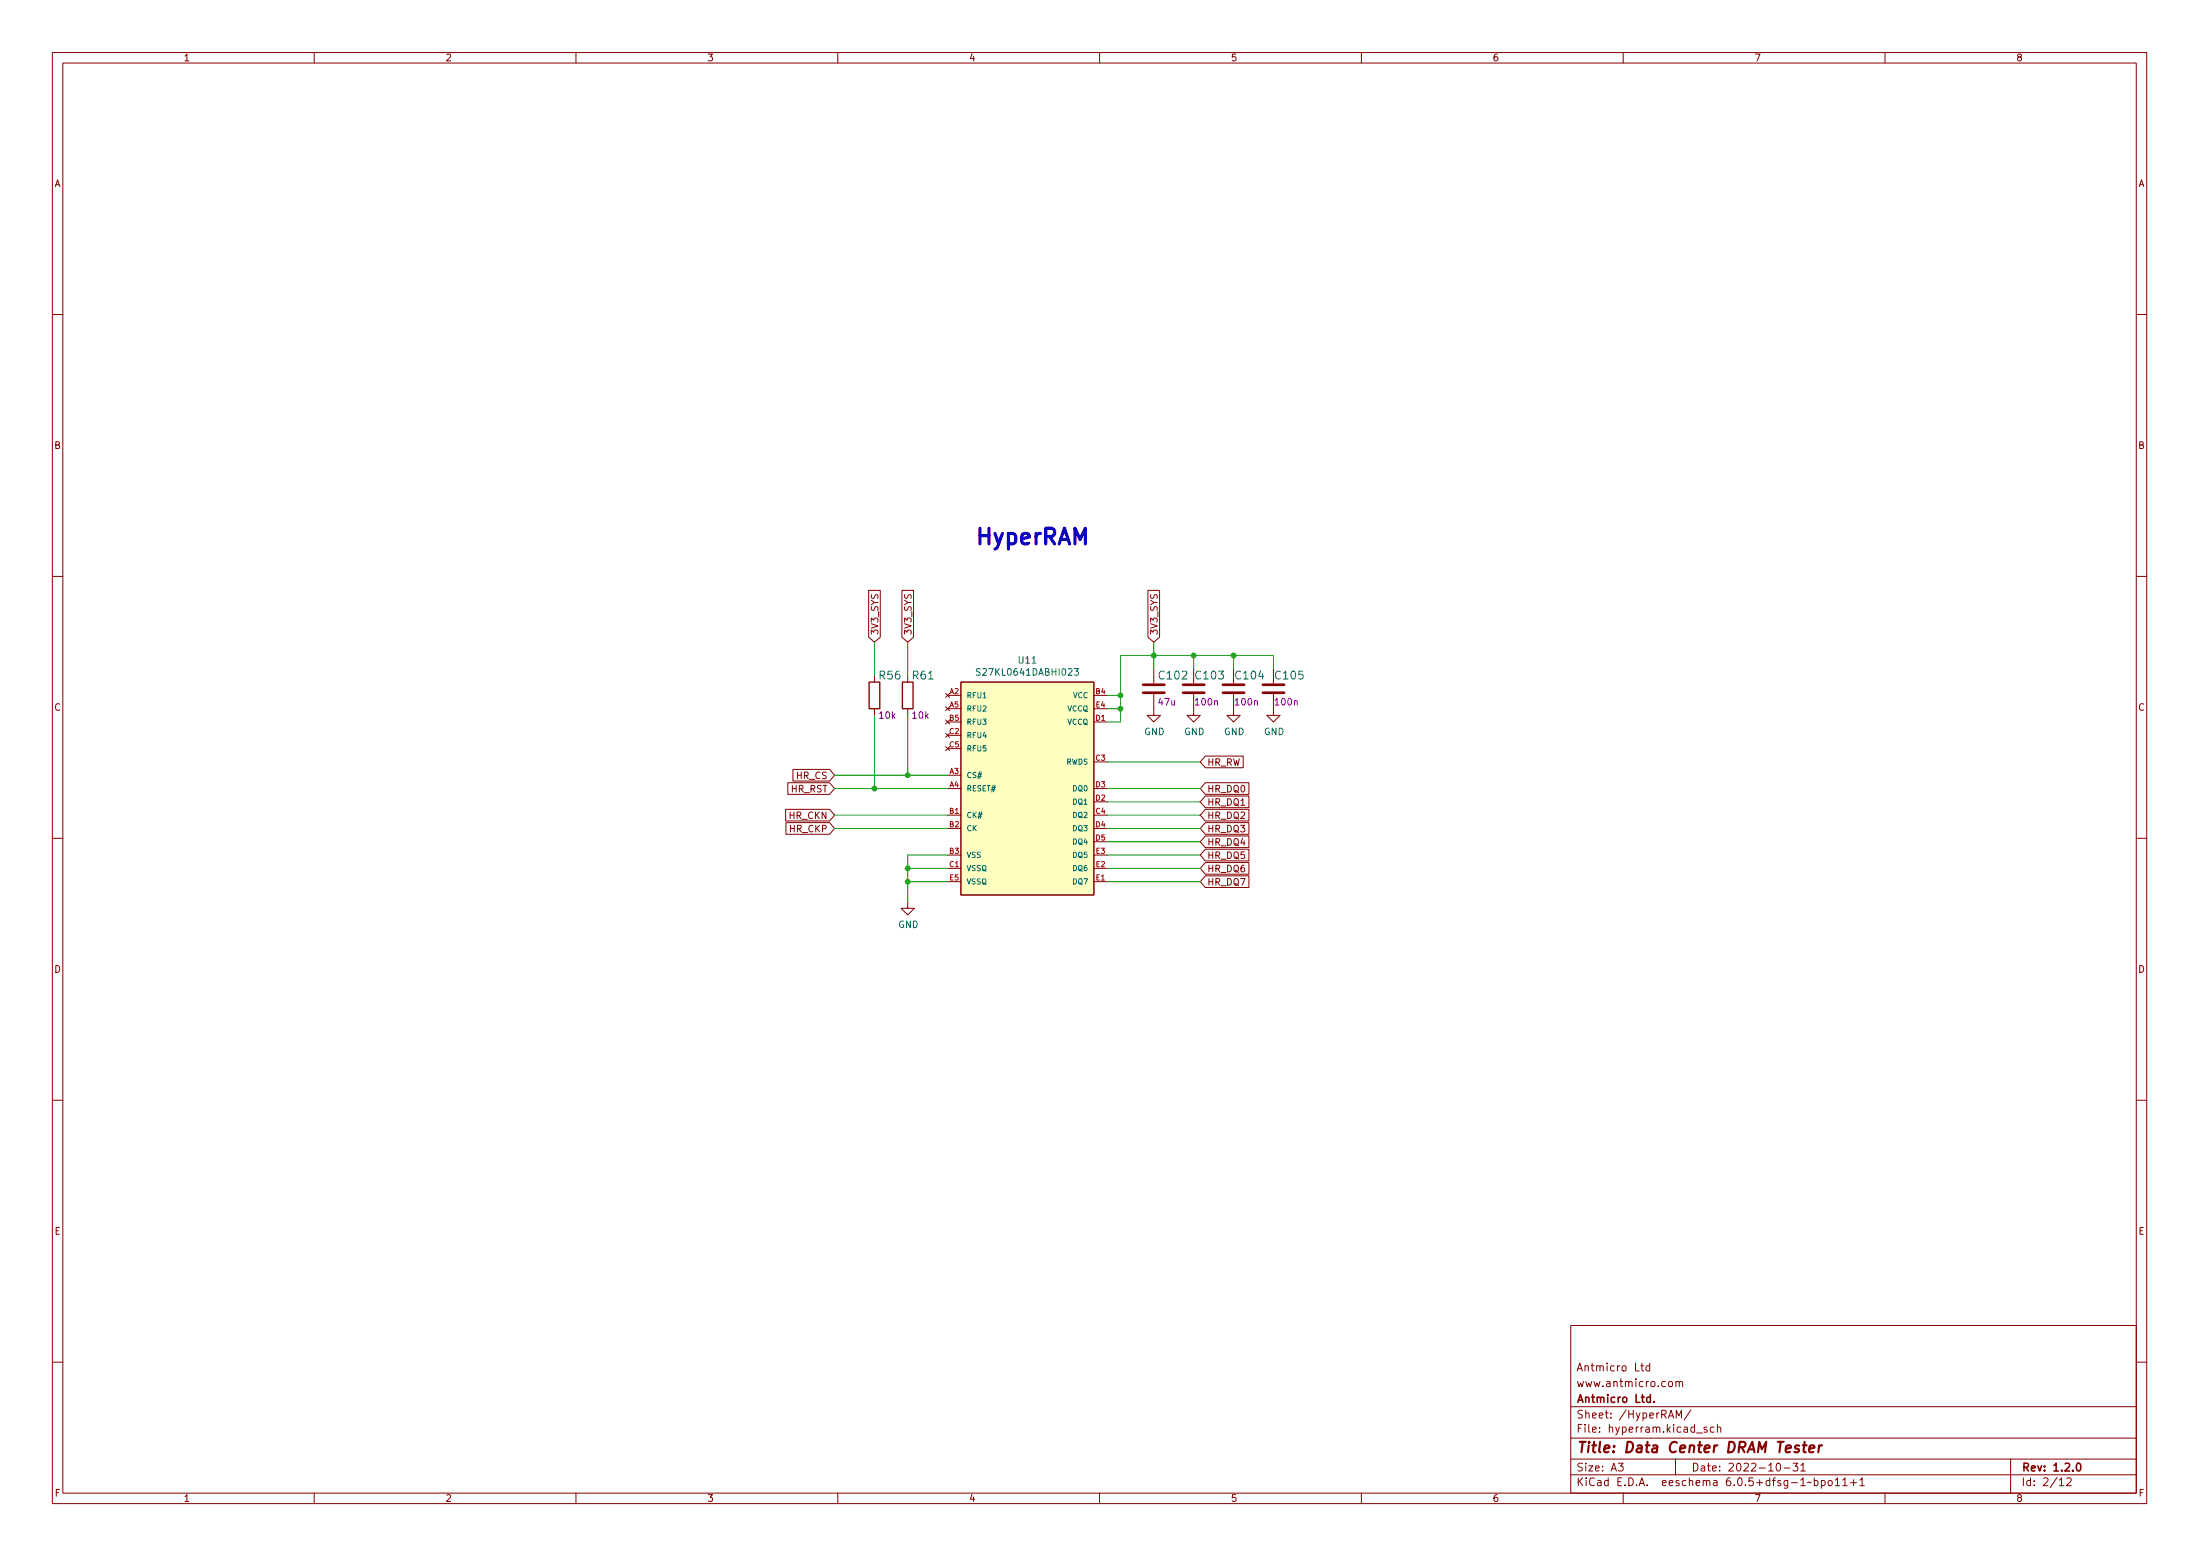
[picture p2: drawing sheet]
<svg xmlns="http://www.w3.org/2000/svg" width="420mm" height="297mm" viewBox="0 0 420 297" stroke-linecap="round" stroke-linejoin="round" font-family="sans-serif">
<g fill="none" stroke="#840000" stroke-width=".19">
<path d="M10 10h400v277h-400zM12 12h396v273h-396zM60 10v2M110 10v2M160 10v2M210 10v2M260 10v2M310 10v2M360 10v2M10 60h2M408 60h2M10 110h2"/>
<path d="M165.9 112.7h2.2v8.9l-1.1 1-1.1-1zM172.2 112.7h2.3v8.9l-1.1 1-1.2-1zM219.2 112.7h2.3v8.9l-1.2 1-1.1-1zM408 110h2M167 128.9v1.3M167 135.3v1.3M173.4 128.9v1.3M173.4 135.3v1.3M180.6 137.5l.8 .7M180.6 140l.8 .8M180.6 132.4l.8 .7M180.6 134.9l.8 .8"/>
<path d="M181 132.8h2.5M181 137.8h2.5M181 135.3h2.5M181.4 137.5l-.8 .7M181.4 140l-.8 .8M181.4 132.4l-.8 .7M181.4 134.9l-.8 .8M183.5 130.2h25.4v40.7h-25.4zM188.6 134h.1M208.9 132.8h2.6M208.9 137.8h2.6M208.9 135.3h2.6"/>
<path d="M220.3 132.5v4.1h1.3l-1.3 1.2-1.2-1.2h1.2M220.3 127.7v2.8M228 132.5v4.1h1.2l-1.2 1.2-1.3-1.2h1.3M235.6 132.5v4.1h1.3l-1.3 1.2-1.3-1.2h1.3M243.2 132.5v4.1h1.3l-1.3 1.2-1.3-1.2h1.3M150 154.5h8.4l1 1.1-1 1.1h-8.4zM150.1 157h8.3l1 1.2-1 1.1h-8.3zM150.5 149.4h7.9l1 1.1-1 1.1h-7.9zM151.4 146.9h7l1 1.1-1 1.1h-7zM180.6 142.5l.8 .8M181 140.4h2.5M181 155.6h2.5"/>
<path d="M181 142.9h2.5M181 150.5h2.5M181 158.2h2.5M181 148h2.5M181.4 142.5l-.8 .8M208.9 145.5h2.6M208.9 155.6h2.6M208.9 153.1h2.6M208.9 150.5h2.6M208.9 158.2h2.6M230.2 144.3h7.2v2.3h-7.2l-1-1.1zM230.2 152h8.3v2.2h-8.3l-1-1.1z"/>
<path d="M230.2 159.6h8.3v2.2h-8.3l-1-1.1zM230.2 157h8.3v2.3h-8.3l-1-1.1zM230.2 154.5h8.3v2.2h-8.3l-1-1.1zM230.2 149.4h8.3v2.2h-8.3l-1-1.1zM10 160h2M173.4 172.1v1.3h1.2l-1.2 1.3-1.3-1.3h1.3M181 163.2h2.5M181 165.8h2.5M181 168.3h2.5M192.4 170.9h.1M208.9 163.2h2.6M208.9 165.8h2.6"/>
<path d="M208.9 160.7h2.6M208.9 168.3h2.6M230.2 162.1h8.3v2.2h-8.3l-1-1.1zM230.2 164.7h8.3v2.2h-8.3l-1-1.1zM230.2 167.2h8.3v2.2h-8.3l-1-1.1zM408 160h2M10 210h2M408 210h2M300 253h108v32h-108zM10 260h2M300 278.5h108M300 274.5h108"/>
<path d="M300 268.5h108M309.1 279.3h.9l-.5 .6 .4 .1v.7l-.2 .1-.6-.1M313.3 260.7h.6M313.6 260.2v1.3l.3 .2M315.1 260.8l-.5-.1-.2 .3 .1 .6h.6M315.1 260.2v1.5M318.8 263.8l.3-.1 .3 .3v.4l-.3 .3-.3-.1-.2-.2zM320 278.5v3M320.1 263.9l.2-.2 .3 .1 .1 .9M320.1 263.7v1M320.1 270.7v-1.5l.5 1.1 .5-1.1v1.5M320.7 263.9l.2-.2 .4 .1 .1 .9"/>
<path d="M322.9 269.1l-1.3 2M324 273.6h1.1M326 272.5l-.4-.1-.2 .2 .1 .2 .5 .2v.3h-.6M327.4 272.5l-.5-.1-.3 .3 .2 .6h.6M328 272.6l.2-.2 .4 .1v.9M328 271.9v1.5M339.4 279.4l.2-.1a.8 .8 0 0 1 .5 .8 .8 .8 0 0 1-.5 .7 .99 .99 0 0 1-.2-1.4zM342.4 279.3h1l-.5 .6 .4 .1v.7l-.2 .1-.7-.1M343.9 279.7l.5-.4v1.5M384 278.5v6.5M408 260h2M60 285v2"/>
<path d="M110 285v2M160 285v2M210 285v2M260 285v2M300 281.5h108M310 285v2M340.7 280.2h1.2M343.9 280.8h.9M346.5 282.7l.4-.1 .3 .3-.1 .6h-.6M346.5 282.1v1.5M347.9 282.7l.4-.1 .3 .3-.2 .6h-.5M347.9 282.6v1.5"/>
<path d="M349.2 282.8l.2-.2 .5 .2v.5l-.1 .2-.4 .1-.2-.1zM350.5 282.5l.4-.4v1.5M350.5 283.6h.9M351.9 282.5l.5-.4v1.5M351.9 283.6h.9M353.4 283h1.2M354 282.5v1.1M355.2 282.5l.4-.4v1.5M355.2 283.6h.9M360 285v2M393.3 282.5l.4-.4v1.5M393.3 283.6h.8"/>
<path d="M394.7 282.3l.6-.2 .2 .2 .1 .2-1 1.1h1"/>
</g>
<path d="M315.2 266.8l-.4-.1-.3 .3 .1 .6h.6M315.2 266.2v1.5M315.9 267.6v.1M396.8 279.4l.1-.1a.8 .8 0 0 1 .5 .8 .8 .8 0 0 1-.5 .7 1 1 0 0 1-.1-1.4z" fill="none" stroke="#840000" stroke-width=".3"/>
<path d="M343.6 276a.49 .49 0 0 0-.8 .3l.3 .3 .4 .1 .1 .3-.3 .2-.6-.1M344.3 275.9h.7M344.7 275.2l-.3 1.8 .1 .1 .4 .1M345.5 276.6l1-.2v-.4l-.6-.1-.3 .3v.9h.7M347.4 275.9l-.1 1.3M348 275.9l-.4 .1-.2 .3" fill="none" stroke="#840000" stroke-width=".4"/>
<path d="M218.3 132.2h4.1M218.3 130.7h4.1M225.9 132.2h4.1M225.9 130.7h4.1M233.6 132.2h4M233.6 130.7h4M241.2 132.2h4M241.2 130.7h4" fill="none" stroke="#840000" stroke-width=".51"/>
<path d="M166 130.2h2v5.1h-2zM172.3 130.2h2.1v5.1h-2.1z" fill="none" stroke="#840000" stroke-width=".25"/>
<path d="M183.5 130.2h25.4v40.7h-25.4z" fill="#ffffc2" stroke="#ffffc2" stroke-width=".19"/>
<path d="M187.2 127.7l-.5-.1-.2 .2v.3l.6 .3 .1 .3-.2 .2-.5-.1M205.2 127.6h.8l-.5 .5 .4 .1v.6l-.2 .1-.5-.1" fill="none" stroke="#006464" stroke-width=".19"/>
<g fill="none" stroke="#009600" stroke-width=".19">
<path d="M167 122.6v6.3M167 136.6v13.9M173.4 122.6v6.3M173.4 136.6v11.4M211.5 135.3h2.5M211.5 132.8h2.5M220.3 122.6v5.1M228 125.1v2.6M235.6 125.1v2.6M243.2 127.7v-2.6h-29.2v12.7h-2.5M159.4 150.5h21.6M159.4 155.6h21.6"/>
<path d="M159.4 148h21.6M159.4 158.2h21.6M211.5 150.5h17.7M211.5 145.5h17.7M211.5 155.6h17.7M211.5 153.1h17.7M211.5 158.2h17.7M173.4 168.3h7.6M173.4 165.8h7.6M181 163.2h-7.6v8.9M211.5 168.3h17.7M211.5 163.2h17.7"/>
<path d="M211.5 165.8h17.7M211.5 160.7h17.7"/>
</g>
<g fill="#009600" stroke="#009600" stroke-width=".19">
<circle cx="235.6" cy="125.1" r=".46"/>
<circle cx="228" cy="125.1" r=".46"/>
<circle cx="173.4" cy="148" r=".46"/>
<circle cx="167" cy="150.5" r=".46"/>
<circle cx="173.4" cy="165.8" r=".46"/>
<circle cx="173.4" cy="168.3" r=".46"/>
<circle cx="214" cy="135.3" r=".46"/>
<circle cx="220.3" cy="125.1" r=".46"/>
<circle cx="214" cy="132.8" r=".46"/>
</g>
<text font-size="4.2" fill="#0000c2" x="186.1" y="104">HyperRAM</text>
<text font-size="2.8" fill="#840000" x="301" y="277.3">Title: Data Center DRAM Tester</text>
<g font-size="2.1" fill="#006464">
<text x="168" y="129.7">R56</text>
<text x="174.4" y="129.7">R61</text>
<text x="221.5" y="129.7">C102</text>
<text x="228.5" y="129.7">C103</text>
<text x="236.1" y="129.7">C104</text>
<text x="243.7" y="129.7">C105</text>
</g>
<g font-size="2.1" fill="#840000">
<text x="301" y="261.8">Antmicro Ltd</text>
<text x="301" y="267.8">Antmicro Ltd.</text>
<text x="301" y="264.8">www.antmicro.com</text>
<text x="301" y="273.5">File: hyperram.kicad_sch</text>
<text x="301" y="270.8">Sheet: /HyperRAM/</text>
<text x="301" y="280.9">Size: A3</text>
<text x="323" y="280.9">Date: 2022-10-31</text>
<text x="386" y="280.9">Rev: 1.2.0</text>
<text x="301" y="283.7">KiCad E.D.A. eeschema 6.0.5+dfsg-1~bpo11+1</text>
<text x="386" y="283.7">Id: 2/12</text>
</g>
<g font-size="1.8" fill="#840000">
<text x="35" y="11.7">1</text>
<text x="85" y="11.7">2</text>
<text x="135" y="11.7">3</text>
<text x="185" y="11.7">4</text>
<text x="235" y="11.7">5</text>
<text x="285" y="11.7">6</text>
<text x="335" y="11.7">7</text>
<text x="385" y="11.7">8</text>
<text x="10.3" y="35.7">A</text>
<text x="408.3" y="35.7">A</text>
<text x="10.3" y="85.7">B</text>
<text x="408.3" y="85.7">B</text>
<text x="167.7" y="121.3" transform="rotate(-90 167.7 121.3)">3V3_SYS</text>
<text x="174.1" y="121.3" transform="rotate(-90 174.1 121.3)">3V3_SYS</text>
<text x="221.1" y="121.3" transform="rotate(-90 221.1 121.3)">3V3_SYS</text>
<text x="10.3" y="135.7">C</text>
<text x="408.3" y="135.7">C</text>
<text x="152.1" y="148.7">HR_CS</text>
<text x="230.5" y="146.2">HR_RW</text>
<text x="151" y="151.3">HR_RST</text>
<text x="230.5" y="153.8">HR_DQ1</text>
<text x="230.5" y="151.3">HR_DQ0</text>
<text x="150.7" y="156.3">HR_CKN</text>
<text x="150.8" y="158.9">HR_CKP</text>
<text x="230.5" y="161.4">HR_DQ4</text>
<text x="230.5" y="158.9">HR_DQ3</text>
<text x="230.5" y="156.3">HR_DQ2</text>
<text x="230.5" y="164">HR_DQ5</text>
<text x="230.5" y="166.5">HR_DQ6</text>
<text x="230.5" y="169">HR_DQ7</text>
<text x="10.3" y="185.7">D</text>
<text x="408.3" y="185.7">D</text>
<text x="10.4" y="235.7">E</text>
<text x="408.4" y="235.7">E</text>
<text x="10.4" y="285.7">F</text>
<text x="35" y="286.7">1</text>
<text x="85" y="286.7">2</text>
<text x="135" y="286.7">3</text>
<text x="185" y="286.7">4</text>
<text x="235" y="286.7">5</text>
<text x="285" y="286.7">6</text>
<text x="335" y="286.7">7</text>
<text x="385" y="286.7">8</text>
<text x="408.4" y="285.7">F</text>
</g>
<g font-size="1.8" fill="#006464">
<text x="187.2" y="129">S27KL0641DABHI023</text>
<text x="194.6" y="126.7">U11</text>
<text x="218.5" y="140.3">GND</text>
<text x="226.1" y="140.3">GND</text>
<text x="233.7" y="140.3">GND</text>
<text x="241.4" y="140.3">GND</text>
<text x="171.5" y="177.2">GND</text>
</g>
<g font-size="1.8" fill="#840084">
<text x="168" y="137.2">10k</text>
<text x="174.3" y="137.2">10k</text>
<text x="221.3" y="134.7">47u</text>
<text x="228.4" y="134.7">100n</text>
<text x="236" y="134.7">100n</text>
<text x="243.7" y="134.7">100n</text>
</g>
<g font-size="1.4" fill="#a90000">
<text x="181.3" y="137.6">B5</text>
<text x="181.3" y="132.5">A2</text>
<text x="181.3" y="135">A5</text>
<text x="209.3" y="132.5">B4</text>
<text x="209.3" y="137.6">D1</text>
<text x="209.3" y="135">E4</text>
<text x="181.3" y="140.1">C2</text>
<text x="181.3" y="142.7">C5</text>
<text x="181.3" y="147.7">A3</text>
<text x="209.3" y="145.2">C3</text>
<text x="181.3" y="150.3">A4</text>
<text x="181.3" y="155.4">B1</text>
<text x="209.3" y="155.4">C4</text>
<text x="209.3" y="152.8">D2</text>
<text x="209.3" y="150.3">D3</text>
<text x="181.3" y="157.9">B2</text>
<text x="209.3" y="157.9">D4</text>
<text x="209.3" y="160.4">D5</text>
<text x="181.3" y="163">B3</text>
<text x="181.3" y="165.5">C1</text>
<text x="209.3" y="165.5">E2</text>
<text x="209.3" y="163">E3</text>
<text x="181.4" y="168.1">E5</text>
<text x="209.3" y="168.1">E1</text>
</g>
<g font-size="1.4" fill="#006464">
<text x="184.5" y="133.3">RFU1</text>
<text x="184.5" y="135.8">RFU2</text>
<text x="203.8" y="135.8">VCCQ</text>
<text x="204.9" y="133.3">VCC</text>
<text x="184.5" y="138.3">RFU3</text>
<text x="184.5" y="140.9">RFU4</text>
<text x="184.5" y="143.4">RFU5</text>
<text x="203.8" y="138.3">VCCQ</text>
<text x="184.5" y="148.5">CS#</text>
<text x="203.6" y="146">RWDS</text>
<text x="184.5" y="151">RESET#</text>
<text x="205" y="153.6">DQ1</text>
<text x="205" y="151">DQ0</text>
<text x="184.5" y="156.1">CK#</text>
<text x="184.5" y="158.7">CK</text>
<text x="205" y="156.1">DQ2</text>
<text x="205" y="158.7">DQ3</text>
<text x="205" y="161.2">DQ4</text>
<text x="184.5" y="163.7">VSS</text>
<text x="184.5" y="166.3">VSSQ</text>
<text x="205" y="166.3">DQ6</text>
<text x="205" y="163.7">DQ5</text>
<text x="184.5" y="168.8">VSSQ</text>
<text x="205" y="168.8">DQ7</text>
</g>
</svg>
